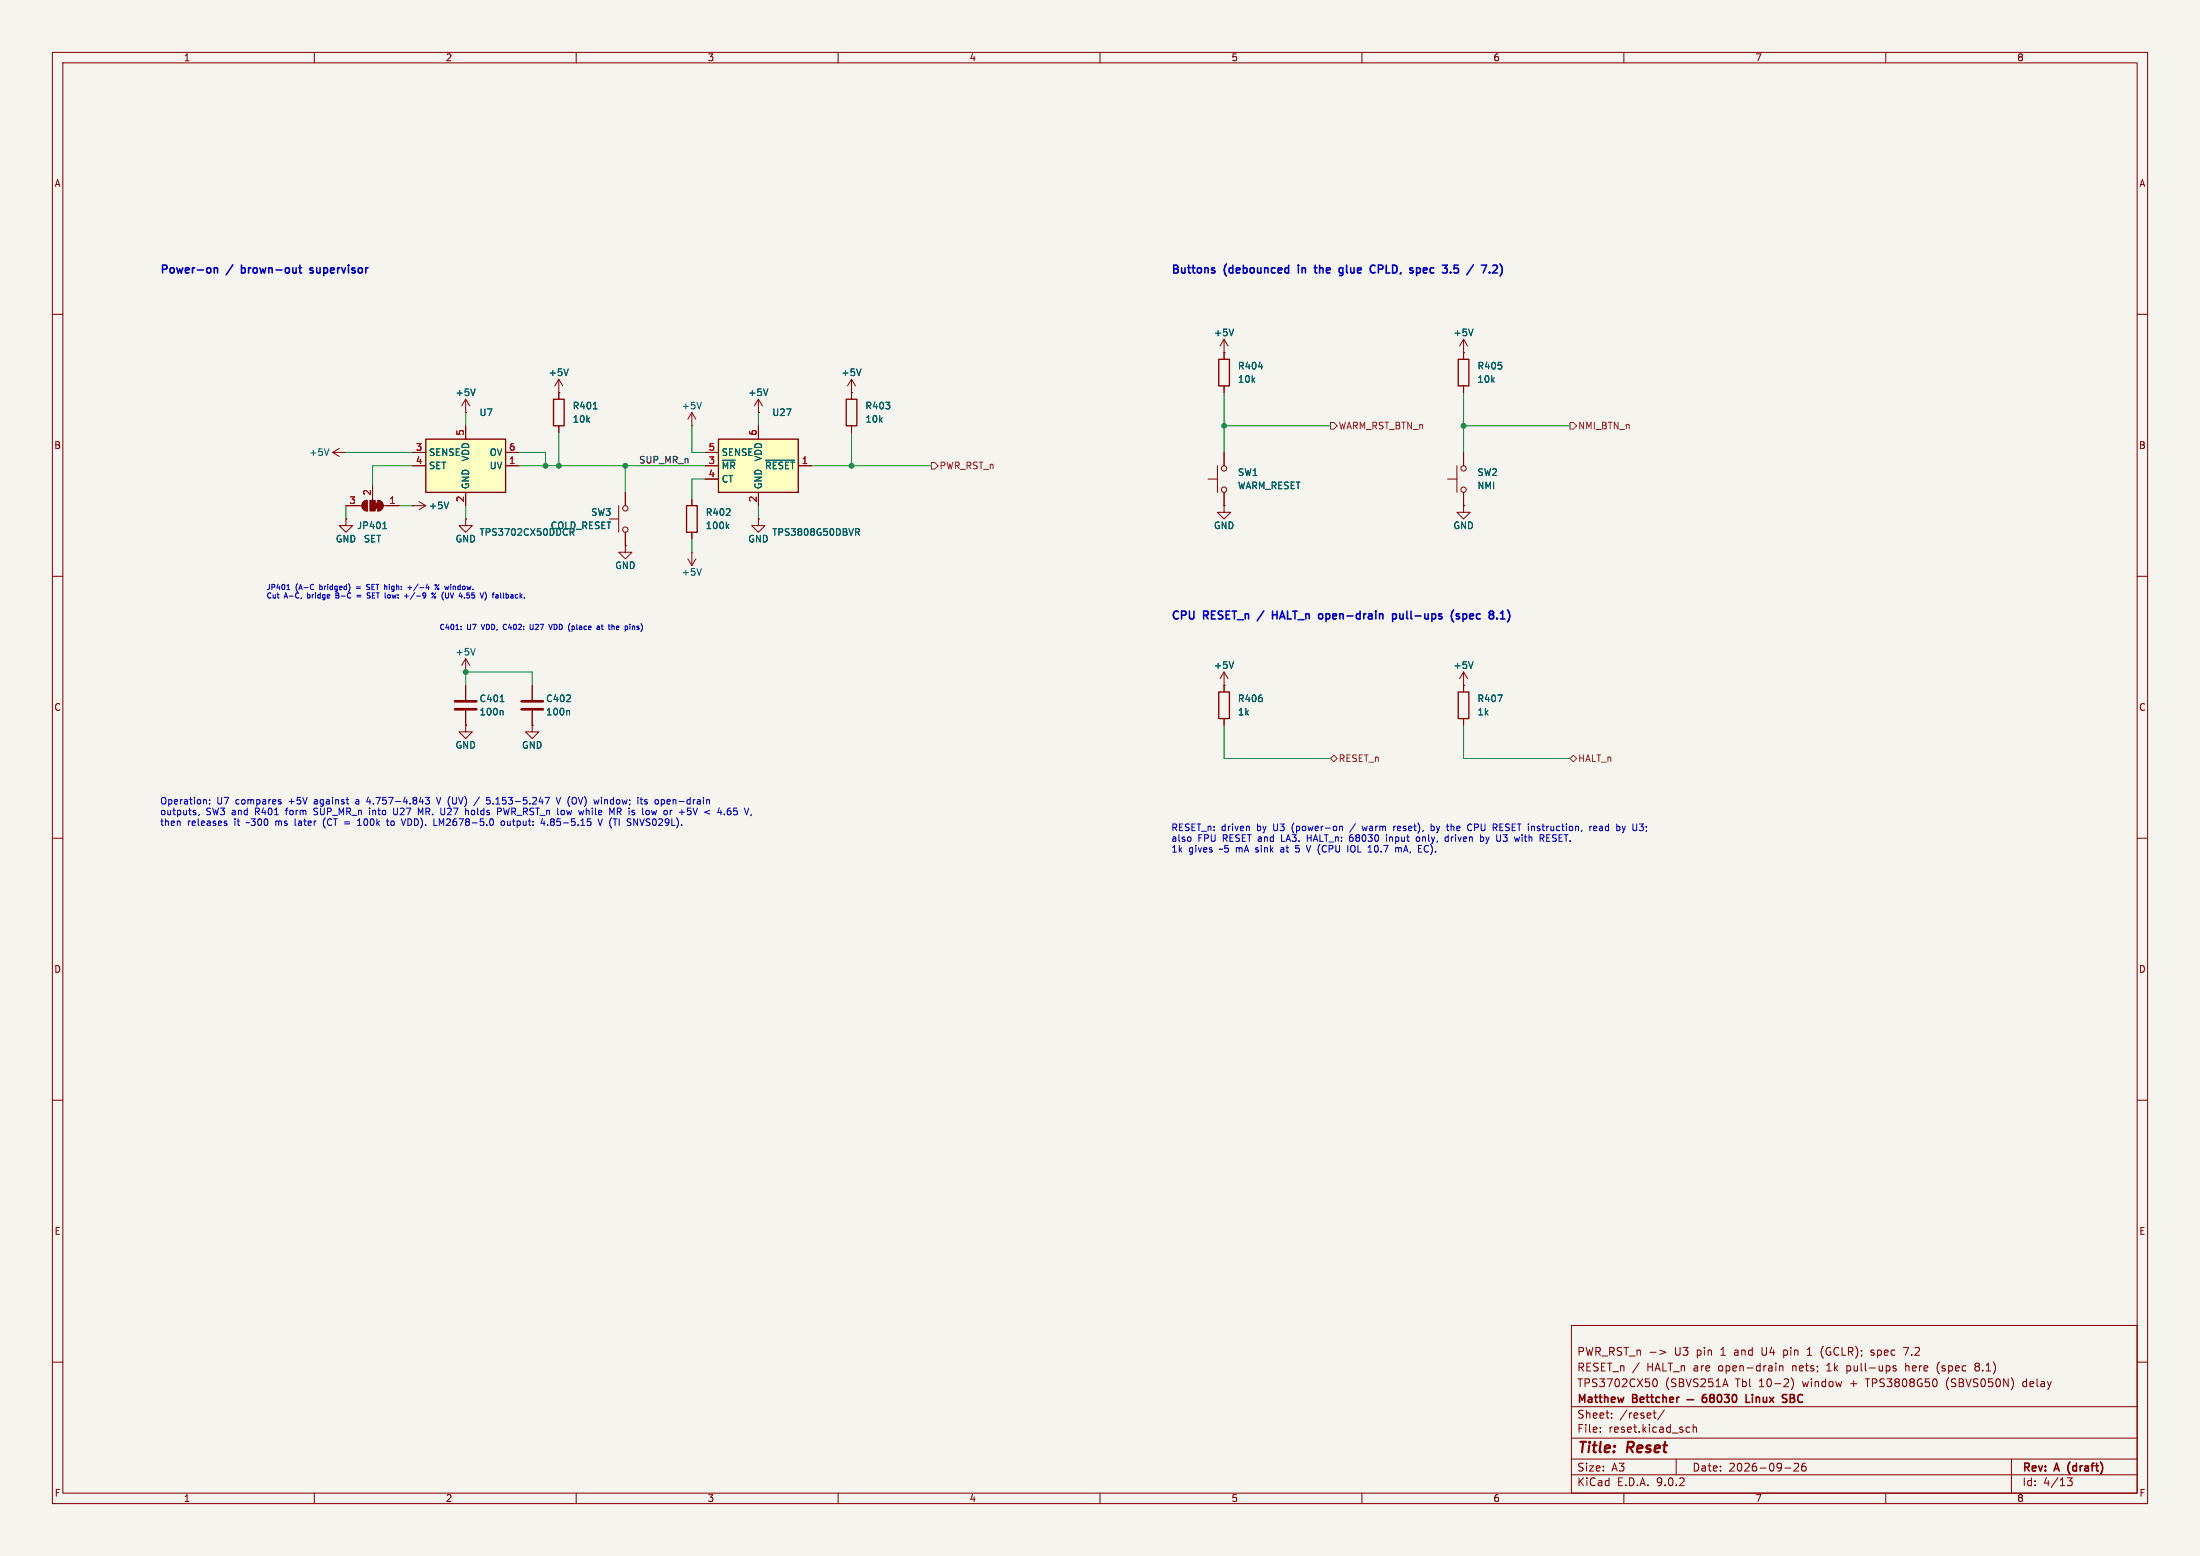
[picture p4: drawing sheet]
(kicad_sch
 (version 20250114)
 (generator "eeschema")
 (generator_version "9.0")
 (paper "A3")
 (title_block
  (title "Reset")
  (date "2026-09-26")
  (rev "A (draft)")
  (company "Matthew Bettcher — 68030 Linux SBC")
  (comment 1 "TPS3702CX50 (SBVS251A Tbl 10-2) window + TPS3808G50 (SBVS050N) delay")
  (comment 2 "RESET_n / HALT_n are open-drain nets; 1k pull-ups here (spec 8.1)")
  (comment 3 "PWR_RST_n -> U3 pin 1 and U4 pin 1 (GCLR); spec 7.2"))
 (lib_symbols
  (symbol "Device:C"
   (pin_numbers (hide yes))
   (pin_names
    (offset 0.254)) (exclude_from_sim no) (in_bom yes) (on_board yes)
   (property "Reference" "C" (at 0.635 2.54 0) (effects (font (size 1.27 1.27)) (justify left)))
   (property "Value" "C" (at 0.635 -2.54 0) (effects (font (size 1.27 1.27)) (justify left)))
   (property "Footprint" "" (at 0.9652 -3.81 0) (effects (font (size 1.27 1.27)) (hide yes)))
   (property "Datasheet" "~" (at 0 0 0) (effects (font (size 1.27 1.27)) (hide yes)))
   (property "Description" "Unpolarized capacitor" (at 0 0 0) (effects (font (size 1.27 1.27)) (hide yes)))
   (symbol "C_0_1"
    (polyline (pts (xy -2.032 0.762) (xy 2.032 0.762)) (stroke (width 0.508) (type default)) (fill (type none)))
    (polyline (pts (xy -2.032 -0.762) (xy 2.032 -0.762)) (stroke (width 0.508) (type default)) (fill (type none))))
   (symbol "C_1_1"
    (pin passive line (at 0 3.81 270) (length 2.794) (name "~" (effects (font (size 1.27 1.27)))) (number "1" (effects (font (size 1.27 1.27)))))
    (pin passive line (at 0 -3.81 90) (length 2.794) (name "~" (effects (font (size 1.27 1.27)))) (number "2" (effects (font (size 1.27 1.27))))))
   (embedded_fonts no))
  (symbol "Device:R"
   (pin_numbers (hide yes))
   (pin_names
    (offset 0)) (exclude_from_sim no) (in_bom yes) (on_board yes)
   (property "Reference" "R" (at 2.032 0 90) (effects (font (size 1.27 1.27))))
   (property "Value" "R" (at 0 0 90) (effects (font (size 1.27 1.27))))
   (property "Footprint" "" (at -1.778 0 90) (effects (font (size 1.27 1.27)) (hide yes)))
   (property "Datasheet" "~" (at 0 0 0) (effects (font (size 1.27 1.27)) (hide yes)))
   (property "Description" "Resistor" (at 0 0 0) (effects (font (size 1.27 1.27)) (hide yes)))
   (symbol "R_0_1"
    (rectangle (start -1.016 -2.54) (end 1.016 2.54) (stroke (width 0.254) (type default)) (fill (type none))))
   (symbol "R_1_1"
    (pin passive line (at 0 3.81 270) (length 1.27) (name "~" (effects (font (size 1.27 1.27)))) (number "1" (effects (font (size 1.27 1.27)))))
    (pin passive line (at 0 -3.81 90) (length 1.27) (name "~" (effects (font (size 1.27 1.27)))) (number "2" (effects (font (size 1.27 1.27))))))
   (embedded_fonts no))
  (symbol "Jumper:SolderJumper_3_Bridged12"
   (pin_names
    (offset 0) (hide yes)) (exclude_from_sim no) (in_bom no) (on_board yes)
   (property "Reference" "JP" (at -2.54 -2.54 0) (effects (font (size 1.27 1.27))))
   (property "Value" "SolderJumper_3_Bridged12" (at 0 2.794 0) (effects (font (size 1.27 1.27))))
   (property "Footprint" "" (at 0 0 0) (effects (font (size 1.27 1.27)) (hide yes)))
   (property "Datasheet" "~" (at 0 0 0) (effects (font (size 1.27 1.27)) (hide yes)))
   (property "Description" "3-pole Solder Jumper, pins 1+2 closed/bridged" (at 0 0 0) (effects (font (size 1.27 1.27)) (hide yes)))
   (symbol "SolderJumper_3_Bridged12_0_1"
    (polyline (pts (xy -2.54 0) (xy -2.032 0)) (stroke (width 0) (type default)) (fill (type none)))
    (polyline (pts (xy -1.016 1.016) (xy -1.016 -1.016)) (stroke (width 0) (type default)) (fill (type none)))
    (rectangle (start -1.016 0.508) (end -0.508 -0.508) (stroke (width 0) (type default)) (fill (type outline)))
    (arc (start -1.016 -1.016) (mid -2.0276 0) (end -1.016 1.016) (stroke (width 0) (type default)) (fill (type none)))
    (arc (start -1.016 -1.016) (mid -2.0276 0) (end -1.016 1.016) (stroke (width 0) (type default)) (fill (type outline)))
    (rectangle (start -0.508 1.016) (end 0.508 -1.016) (stroke (width 0) (type default)) (fill (type outline)))
    (polyline (pts (xy 0 -1.27) (xy 0 -1.016)) (stroke (width 0) (type default)) (fill (type none)))
    (arc (start 1.016 1.016) (mid 2.0276 0) (end 1.016 -1.016) (stroke (width 0) (type default)) (fill (type none)))
    (arc (start 1.016 1.016) (mid 2.0276 0) (end 1.016 -1.016) (stroke (width 0) (type default)) (fill (type outline)))
    (polyline (pts (xy 1.016 1.016) (xy 1.016 -1.016)) (stroke (width 0) (type default)) (fill (type none)))
    (polyline (pts (xy 2.54 0) (xy 2.032 0)) (stroke (width 0) (type default)) (fill (type none))))
   (symbol "SolderJumper_3_Bridged12_1_1"
    (pin passive line (at -5.08 0 0) (length 2.54) (name "A" (effects (font (size 1.27 1.27)))) (number "1" (effects (font (size 1.27 1.27)))))
    (pin passive line (at 0 -3.81 90) (length 2.54) (name "C" (effects (font (size 1.27 1.27)))) (number "2" (effects (font (size 1.27 1.27)))))
    (pin passive line (at 5.08 0 180) (length 2.54) (name "B" (effects (font (size 1.27 1.27)))) (number "3" (effects (font (size 1.27 1.27))))))
   (embedded_fonts no))
  (symbol "Power_Supervisor:TPS3808DBV" (exclude_from_sim no) (in_bom yes) (on_board yes)
   (property "Reference" "U" (at 0 8.89 0) (effects (font (size 1.27 1.27)) (justify left)))
   (property "Value" "TPS3808DBV" (at 0 6.35 0) (effects (font (size 1.27 1.27)) (justify left)))
   (property "Footprint" "Package_TO_SOT_SMD:SOT-23-6" (at -2.54 0 0) (effects (font (size 1.27 1.27)) (hide yes)))
   (property "Datasheet" "http://www.ti.com/lit/ds/symlink/tps3808.pdf" (at -2.54 0 0) (effects (font (size 1.27 1.27)) (hide yes)))
   (property "Description" "Low-Quiescent-Current, Programmable-Delay Supervisory Circuit, SOT-23-6" (at 0 0 0) (effects (font (size 1.27 1.27)) (hide yes)))
   (symbol "TPS3808DBV_0_1"
    (rectangle (start -7.62 5.08) (end 7.62 -5.08) (stroke (width 0.254) (type default)) (fill (type background))))
   (symbol "TPS3808DBV_1_1"
    (pin input line (at -10.16 2.54 0) (length 2.54) (name "SENSE" (effects (font (size 1.27 1.27)))) (number "5" (effects (font (size 1.27 1.27)))))
    (pin input line (at -10.16 0 0) (length 2.54) (name "~{MR}" (effects (font (size 1.27 1.27)))) (number "3" (effects (font (size 1.27 1.27)))))
    (pin input line (at -10.16 -2.54 0) (length 2.54) (name "CT" (effects (font (size 1.27 1.27)))) (number "4" (effects (font (size 1.27 1.27)))))
    (pin power_in line (at 0 7.62 270) (length 2.54) (name "VDD" (effects (font (size 1.27 1.27)))) (number "6" (effects (font (size 1.27 1.27)))))
    (pin power_in line (at 0 -7.62 90) (length 2.54) (name "GND" (effects (font (size 1.27 1.27)))) (number "2" (effects (font (size 1.27 1.27)))))
    (pin output line (at 10.16 0 180) (length 2.54) (name "~{RESET}" (effects (font (size 1.27 1.27)))) (number "1" (effects (font (size 1.27 1.27))))))
   (embedded_fonts no))
  (symbol "Switch:SW_Push"
   (pin_numbers (hide yes))
   (pin_names
    (offset 1.016) (hide yes)) (exclude_from_sim no) (in_bom yes) (on_board yes)
   (property "Reference" "SW" (at 1.27 2.54 0) (effects (font (size 1.27 1.27)) (justify left)))
   (property "Value" "SW_Push" (at 0 -1.524 0) (effects (font (size 1.27 1.27))))
   (property "Footprint" "" (at 0 5.08 0) (effects (font (size 1.27 1.27)) (hide yes)))
   (property "Datasheet" "~" (at 0 5.08 0) (effects (font (size 1.27 1.27)) (hide yes)))
   (property "Description" "Push button switch, generic, two pins" (at 0 0 0) (effects (font (size 1.27 1.27)) (hide yes)))
   (symbol "SW_Push_0_1"
    (circle (center -2.032 0) (radius 0.508) (stroke (width 0) (type default)) (fill (type none)))
    (polyline (pts (xy 0 1.27) (xy 0 3.048)) (stroke (width 0) (type default)) (fill (type none)))
    (circle (center 2.032 0) (radius 0.508) (stroke (width 0) (type default)) (fill (type none)))
    (polyline (pts (xy 2.54 1.27) (xy -2.54 1.27)) (stroke (width 0) (type default)) (fill (type none)))
    (pin passive line (at -5.08 0 0) (length 2.54) (name "1" (effects (font (size 1.27 1.27)))) (number "1" (effects (font (size 1.27 1.27)))))
    (pin passive line (at 5.08 0 180) (length 2.54) (name "2" (effects (font (size 1.27 1.27)))) (number "2" (effects (font (size 1.27 1.27))))))
   (embedded_fonts no))
  (symbol "m68030-sbc:TPS3702CX50" (exclude_from_sim no) (in_bom yes) (on_board yes)
   (property "Reference" "U" (at -6.35 6.35 0) (effects (font (size 1.27 1.27))))
   (property "Value" "TPS3702CX50" (at 6.35 6.35 0) (effects (font (size 1.27 1.27))))
   (property "Footprint" "Package_TO_SOT_SMD:SOT-23-6" (at 0 0 0) (effects (font (size 1.27 1.27)) (hide yes)))
   (property "Datasheet" "http://www.ti.com/lit/ds/symlink/tps3702.pdf" (at -10.16 10.16 0) (effects (font (size 1.27 1.27)) (hide yes)))
   (property "Description" "TPS3702 window supervisor, CX50 variant (UV 4.80 V / OV 5.20 V with SET high), open-drain UV/OV; derived from KiCad stock symbol" (at 0 0 0) (effects (font (size 1.27 1.27)) (hide yes)))
   (symbol "TPS3702CX50_0_1"
    (rectangle (start -7.62 5.08) (end 7.62 -5.08) (stroke (width 0.254) (type default)) (fill (type background))))
   (symbol "TPS3702CX50_1_1"
    (pin input line (at -10.16 2.54 0) (length 2.54) (name "SENSE" (effects (font (size 1.27 1.27)))) (number "3" (effects (font (size 1.27 1.27)))))
    (pin input line (at -10.16 0 0) (length 2.54) (name "SET" (effects (font (size 1.27 1.27)))) (number "4" (effects (font (size 1.27 1.27)))))
    (pin power_in line (at 0 7.62 270) (length 2.54) (name "VDD" (effects (font (size 1.27 1.27)))) (number "5" (effects (font (size 1.27 1.27)))))
    (pin power_in line (at 0 -7.62 90) (length 2.54) (name "GND" (effects (font (size 1.27 1.27)))) (number "2" (effects (font (size 1.27 1.27)))))
    (pin open_collector line (at 10.16 2.54 180) (length 2.54) (name "OV" (effects (font (size 1.27 1.27)))) (number "6" (effects (font (size 1.27 1.27)))))
    (pin open_collector line (at 10.16 0 180) (length 2.54) (name "UV" (effects (font (size 1.27 1.27)))) (number "1" (effects (font (size 1.27 1.27))))))
   (embedded_fonts no))
  (symbol "power:+5V"
   (power)
   (pin_numbers (hide yes))
   (pin_names
    (offset 0) (hide yes)) (exclude_from_sim no) (in_bom yes) (on_board yes)
   (property "Reference" "#PWR" (at 0 -3.81 0) (effects (font (size 1.27 1.27)) (hide yes)))
   (property "Value" "+5V" (at 0 3.556 0) (effects (font (size 1.27 1.27))))
   (property "Footprint" "" (at 0 0 0) (effects (font (size 1.27 1.27)) (hide yes)))
   (property "Datasheet" "" (at 0 0 0) (effects (font (size 1.27 1.27)) (hide yes)))
   (property "Description" "Power symbol creates a global label with name \"+5V\"" (at 0 0 0) (effects (font (size 1.27 1.27)) (hide yes)))
   (symbol "+5V_0_1"
    (polyline (pts (xy -0.762 1.27) (xy 0 2.54)) (stroke (width 0) (type default)) (fill (type none)))
    (polyline (pts (xy 0 2.54) (xy 0.762 1.27)) (stroke (width 0) (type default)) (fill (type none)))
    (polyline (pts (xy 0 0) (xy 0 2.54)) (stroke (width 0) (type default)) (fill (type none))))
   (symbol "+5V_1_1"
    (pin power_in line (at 0 0 90) (length 0) (name "~" (effects (font (size 1.27 1.27)))) (number "1" (effects (font (size 1.27 1.27))))))
   (embedded_fonts no))
  (symbol "power:GND"
   (power)
   (pin_numbers (hide yes))
   (pin_names
    (offset 0) (hide yes)) (exclude_from_sim no) (in_bom yes) (on_board yes)
   (property "Reference" "#PWR" (at 0 -6.35 0) (effects (font (size 1.27 1.27)) (hide yes)))
   (property "Value" "GND" (at 0 -3.81 0) (effects (font (size 1.27 1.27))))
   (property "Footprint" "" (at 0 0 0) (effects (font (size 1.27 1.27)) (hide yes)))
   (property "Datasheet" "" (at 0 0 0) (effects (font (size 1.27 1.27)) (hide yes)))
   (property "Description" "Power symbol creates a global label with name \"GND\" , ground" (at 0 0 0) (effects (font (size 1.27 1.27)) (hide yes)))
   (symbol "GND_0_1"
    (polyline (pts (xy 0 0) (xy 0 -1.27) (xy 1.27 -1.27) (xy 0 -2.54) (xy -1.27 -1.27) (xy 0 -1.27)) (stroke (width 0) (type default)) (fill (type none))))
   (symbol "GND_1_1"
    (pin power_in line (at 0 0 270) (length 0) (name "~" (effects (font (size 1.27 1.27)))) (number "1" (effects (font (size 1.27 1.27))))))
   (embedded_fonts no)))
 (junction
  (at 88.9 128.27)
  (diameter 0)
  (color 0 0 0 0))
 (junction
  (at 104.14 88.9)
  (diameter 0)
  (color 0 0 0 0))
 (junction
  (at 106.68 88.9)
  (diameter 0)
  (color 0 0 0 0))
 (junction
  (at 119.38 88.9)
  (diameter 0)
  (color 0 0 0 0))
 (junction
  (at 162.56 88.9)
  (diameter 0)
  (color 0 0 0 0))
 (junction
  (at 233.68 81.28)
  (diameter 0)
  (color 0 0 0 0))
 (junction
  (at 279.4 81.28)
  (diameter 0)
  (color 0 0 0 0))
 (wire
  (pts (xy 88.9 81.28) (xy 88.9 78.74))
  (stroke (width 0) (type default)))
 (wire
  (pts (xy 88.9 96.52) (xy 88.9 99.06))
  (stroke (width 0) (type default)))
 (wire
  (pts (xy 78.74 86.36) (xy 66.04 86.36))
  (stroke (width 0) (type default)))
 (wire
  (pts (xy 78.74 88.9) (xy 71.12 88.9))
  (stroke (width 0) (type default)))
 (wire
  (pts (xy 71.12 88.9) (xy 71.12 92.71))
  (stroke (width 0) (type default)))
 (wire
  (pts (xy 76.2 96.52) (xy 78.74 96.52))
  (stroke (width 0) (type default)))
 (wire
  (pts (xy 66.04 96.52) (xy 66.04 99.06))
  (stroke (width 0) (type default)))
 (wire
  (pts (xy 99.06 88.9) (xy 104.14 88.9))
  (stroke (width 0) (type default)))
 (wire
  (pts (xy 99.06 86.36) (xy 104.14 86.36))
  (stroke (width 0) (type default)))
 (wire
  (pts (xy 104.14 86.36) (xy 104.14 88.9))
  (stroke (width 0) (type default)))
 (wire
  (pts (xy 144.78 81.28) (xy 144.78 78.74))
  (stroke (width 0) (type default)))
 (wire
  (pts (xy 144.78 96.52) (xy 144.78 99.06))
  (stroke (width 0) (type default)))
 (wire
  (pts (xy 104.14 88.9) (xy 106.68 88.9))
  (stroke (width 0) (type default)))
 (wire
  (pts (xy 106.68 88.9) (xy 119.38 88.9))
  (stroke (width 0) (type default)))
 (wire
  (pts (xy 119.38 88.9) (xy 121.92 88.9))
  (stroke (width 0) (type default)))
 (wire
  (pts (xy 121.92 88.9) (xy 134.62 88.9))
  (stroke (width 0) (type default)))
 (wire
  (pts (xy 134.62 86.36) (xy 132.08 86.36))
  (stroke (width 0) (type default)))
 (wire
  (pts (xy 132.08 86.36) (xy 132.08 81.28))
  (stroke (width 0) (type default)))
 (wire
  (pts (xy 134.62 91.44) (xy 132.08 91.44))
  (stroke (width 0) (type default)))
 (wire
  (pts (xy 132.08 91.44) (xy 132.08 95.25))
  (stroke (width 0) (type default)))
 (wire
  (pts (xy 132.08 102.87) (xy 132.08 105.41))
  (stroke (width 0) (type default)))
 (wire
  (pts (xy 106.68 82.55) (xy 106.68 88.9))
  (stroke (width 0) (type default)))
 (wire
  (pts (xy 119.38 93.98) (xy 119.38 88.9))
  (stroke (width 0) (type default)))
 (wire
  (pts (xy 154.94 88.9) (xy 162.56 88.9))
  (stroke (width 0) (type default)))
 (wire
  (pts (xy 162.56 88.9) (xy 177.8 88.9))
  (stroke (width 0) (type default)))
 (wire
  (pts (xy 162.56 82.55) (xy 162.56 88.9))
  (stroke (width 0) (type default)))
 (wire
  (pts (xy 88.9 130.81) (xy 88.9 128.27))
  (stroke (width 0) (type default)))
 (wire
  (pts (xy 101.6 130.81) (xy 101.6 128.27))
  (stroke (width 0) (type default)))
 (wire
  (pts (xy 88.9 128.27) (xy 101.6 128.27))
  (stroke (width 0) (type default)))
 (wire
  (pts (xy 233.68 74.93) (xy 233.68 81.28))
  (stroke (width 0) (type default)))
 (wire
  (pts (xy 233.68 81.28) (xy 254 81.28))
  (stroke (width 0) (type default)))
 (wire
  (pts (xy 233.68 86.36) (xy 233.68 81.28))
  (stroke (width 0) (type default)))
 (wire
  (pts (xy 279.4 74.93) (xy 279.4 81.28))
  (stroke (width 0) (type default)))
 (wire
  (pts (xy 279.4 81.28) (xy 299.72 81.28))
  (stroke (width 0) (type default)))
 (wire
  (pts (xy 279.4 86.36) (xy 279.4 81.28))
  (stroke (width 0) (type default)))
 (wire
  (pts (xy 233.68 138.43) (xy 233.68 144.78))
  (stroke (width 0) (type default)))
 (wire
  (pts (xy 233.68 144.78) (xy 254 144.78))
  (stroke (width 0) (type default)))
 (wire
  (pts (xy 279.4 138.43) (xy 279.4 144.78))
  (stroke (width 0) (type default)))
 (wire
  (pts (xy 279.4 144.78) (xy 299.72 144.78))
  (stroke (width 0) (type default)))
 (text "Power-on / brown-out supervisor"
  (exclude_from_sim no)
  (at 30.48 50.8 0)
  (effects (font (size 1.5 1.5)
    (bold yes)) (justify left top)))
 (text "JP401 (A-C bridged) = SET high: +/-4 % window.\nCut A-C, bridge B-C = SET low: +/-9 % (UV 4.55 V) fallback."
  (exclude_from_sim no)
  (at 50.8 111.76 0)
  (effects (font (size 1 1)) (justify left top)))
 (label "SUP_MR_n"
  (at 121.92 88.9 0)
  (effects (font (size 1.27 1.27)) (justify left bottom)))
 (hierarchical_label "PWR_RST_n"
  (shape output)
  (at 177.8 88.9 0)
  (effects (font (size 1.27 1.27)) (justify left)))
 (text "C401: U7 VDD, C402: U27 VDD (place at the pins)"
  (exclude_from_sim no)
  (at 83.82 119.38 0)
  (effects (font (size 1 1)) (justify left top)))
 (text "Operation: U7 compares +5V against a 4.757-4.843 V (UV) / 5.153-5.247 V (OV) window; its open-drain\noutputs, SW3 and R401 form SUP_MR_n into U27 MR. U27 holds PWR_RST_n low while MR is low or +5V < 4.65 V,\nthen releases it ~300 ms later (CT = 100k to VDD). LM2678-5.0 output: 4.85-5.15 V (TI SNVS029L)."
  (exclude_from_sim no)
  (at 30.48 152.4 0)
  (effects (font (size 1.27 1.27)) (justify left top)))
 (text "Buttons (debounced in the glue CPLD, spec 3.5 / 7.2)"
  (exclude_from_sim no)
  (at 223.52 50.8 0)
  (effects (font (size 1.5 1.5)
    (bold yes)) (justify left top)))
 (hierarchical_label "WARM_RST_BTN_n"
  (shape output)
  (at 254 81.28 0)
  (effects (font (size 1.27 1.27)) (justify left)))
 (hierarchical_label "NMI_BTN_n"
  (shape output)
  (at 299.72 81.28 0)
  (effects (font (size 1.27 1.27)) (justify left)))
 (text "CPU RESET_n / HALT_n open-drain pull-ups (spec 8.1)"
  (exclude_from_sim no)
  (at 223.52 116.84 0)
  (effects (font (size 1.5 1.5)
    (bold yes)) (justify left top)))
 (hierarchical_label "RESET_n"
  (shape bidirectional)
  (at 254 144.78 0)
  (effects (font (size 1.27 1.27)) (justify left)))
 (hierarchical_label "HALT_n"
  (shape bidirectional)
  (at 299.72 144.78 0)
  (effects (font (size 1.27 1.27)) (justify left)))
 (text "RESET_n: driven by U3 (power-on / warm reset), by the CPU RESET instruction, read by U3;\nalso FPU RESET and LA3. HALT_n: 68030 input only, driven by U3 with RESET.\n1k gives ~5 mA sink at 5 V (CPU IOL 10.7 mA, EC)."
  (exclude_from_sim no)
  (at 223.52 157.48 0)
  (effects (font (size 1.27 1.27)) (justify left top)))
 (symbol
  (lib_id "m68030-sbc:TPS3702CX50")
  (at 88.9 88.9 0)
  (unit 1)
  (exclude_from_sim no)
  (in_bom yes)
  (on_board yes)
  (dnp no)
  (property "Reference" "U7" (at 91.44 78.74 0) (effects (font (size 1.27 1.27)) (justify left)))
  (property "Value" "TPS3702CX50DDCR" (at 91.44 101.6 0) (effects (font (size 1.27 1.27)) (justify left)))
  (property "Footprint" "Package_TO_SOT_SMD:SOT-23-6" (at 88.9 88.9 0) (effects (font (size 1.27 1.27)) (hide yes)))
  (property "Datasheet" "https://www.ti.com/lit/ds/symlink/tps3702.pdf" (at 88.9 88.9 0) (effects (font (size 1.27 1.27)) (hide yes)))
  (property "Description" "" (at 88.9 88.9 0) (effects (font (size 1.27 1.27)) (hide yes)))
  (property "MPN" "TPS3702CX50DDCR" (at 88.9 88.9 0) (effects (font (size 1.27 1.27)) (hide yes)))
  (pin "1")
  (pin "2")
  (pin "3")
  (pin "4")
  (pin "5")
  (pin "6"))
 (symbol
  (lib_id "power:+5V")
  (at 88.9 78.74 0)
  (unit 1)
  (exclude_from_sim no)
  (in_bom no)
  (on_board yes)
  (dnp no)
  (property "Reference" "#PWR048" (at 88.9 81.28 0) (effects (font (size 1.27 1.27)) (hide yes)))
  (property "Value" "+5V" (at 88.9 74.93 0) (effects (font (size 1.27 1.27))))
  (property "Footprint" "" (at 88.9 78.74 0) (effects (font (size 1.27 1.27)) (hide yes)))
  (property "Datasheet" "" (at 88.9 78.74 0) (effects (font (size 1.27 1.27)) (hide yes)))
  (property "Description" "" (at 88.9 78.74 0) (effects (font (size 1.27 1.27)) (hide yes)))
  (pin "1"))
 (symbol
  (lib_id "power:GND")
  (at 88.9 99.06 0)
  (unit 1)
  (exclude_from_sim no)
  (in_bom no)
  (on_board yes)
  (dnp no)
  (property "Reference" "#PWR049" (at 88.9 101.6 0) (effects (font (size 1.27 1.27)) (hide yes)))
  (property "Value" "GND" (at 88.9 102.87 0) (effects (font (size 1.27 1.27))))
  (property "Footprint" "" (at 88.9 99.06 0) (effects (font (size 1.27 1.27)) (hide yes)))
  (property "Datasheet" "" (at 88.9 99.06 0) (effects (font (size 1.27 1.27)) (hide yes)))
  (property "Description" "" (at 88.9 99.06 0) (effects (font (size 1.27 1.27)) (hide yes)))
  (pin "1"))
 (symbol
  (lib_id "power:+5V")
  (at 66.04 86.36 90)
  (unit 1)
  (exclude_from_sim no)
  (in_bom no)
  (on_board yes)
  (dnp no)
  (property "Reference" "#PWR050" (at 66.04 88.9 90) (effects (font (size 1.27 1.27)) (hide yes)))
  (property "Value" "+5V" (at 60.96 86.36 90) (effects (font (size 1.27 1.27))))
  (property "Footprint" "" (at 66.04 86.36 0) (effects (font (size 1.27 1.27)) (hide yes)))
  (property "Datasheet" "" (at 66.04 86.36 0) (effects (font (size 1.27 1.27)) (hide yes)))
  (property "Description" "" (at 66.04 86.36 0) (effects (font (size 1.27 1.27)) (hide yes)))
  (pin "1"))
 (symbol
  (lib_id "Jumper:SolderJumper_3_Bridged12")
  (at 71.12 96.52 180)
  (unit 1)
  (exclude_from_sim no)
  (in_bom yes)
  (on_board yes)
  (dnp no)
  (property "Reference" "JP401" (at 71.12 100.33 0) (effects (font (size 1.27 1.27))))
  (property "Value" "SET" (at 71.12 102.87 0) (effects (font (size 1.27 1.27))))
  (property "Footprint" "Jumper:SolderJumper-3_P1.3mm_Bridged12_RoundedPad1.0x1.5mm" (at 71.12 96.52 0) (effects (font (size 1.27 1.27)) (hide yes)))
  (property "Datasheet" "" (at 71.12 96.52 0) (effects (font (size 1.27 1.27)) (hide yes)))
  (property "Description" "" (at 71.12 96.52 0) (effects (font (size 1.27 1.27)) (hide yes)))
  (pin "1")
  (pin "2")
  (pin "3"))
 (symbol
  (lib_id "power:+5V")
  (at 78.74 96.52 270)
  (unit 1)
  (exclude_from_sim no)
  (in_bom no)
  (on_board yes)
  (dnp no)
  (property "Reference" "#PWR051" (at 78.74 99.06 90) (effects (font (size 1.27 1.27)) (hide yes)))
  (property "Value" "+5V" (at 83.82 96.52 90) (effects (font (size 1.27 1.27))))
  (property "Footprint" "" (at 78.74 96.52 0) (effects (font (size 1.27 1.27)) (hide yes)))
  (property "Datasheet" "" (at 78.74 96.52 0) (effects (font (size 1.27 1.27)) (hide yes)))
  (property "Description" "" (at 78.74 96.52 0) (effects (font (size 1.27 1.27)) (hide yes)))
  (pin "1"))
 (symbol
  (lib_id "power:GND")
  (at 66.04 99.06 0)
  (unit 1)
  (exclude_from_sim no)
  (in_bom no)
  (on_board yes)
  (dnp no)
  (property "Reference" "#PWR052" (at 66.04 101.6 0) (effects (font (size 1.27 1.27)) (hide yes)))
  (property "Value" "GND" (at 66.04 102.87 0) (effects (font (size 1.27 1.27))))
  (property "Footprint" "" (at 66.04 99.06 0) (effects (font (size 1.27 1.27)) (hide yes)))
  (property "Datasheet" "" (at 66.04 99.06 0) (effects (font (size 1.27 1.27)) (hide yes)))
  (property "Description" "" (at 66.04 99.06 0) (effects (font (size 1.27 1.27)) (hide yes)))
  (pin "1"))
 (symbol
  (lib_id "Power_Supervisor:TPS3808DBV")
  (at 144.78 88.9 0)
  (unit 1)
  (exclude_from_sim no)
  (in_bom yes)
  (on_board yes)
  (dnp no)
  (property "Reference" "U27" (at 147.32 78.74 0) (effects (font (size 1.27 1.27)) (justify left)))
  (property "Value" "TPS3808G50DBVR" (at 147.32 101.6 0) (effects (font (size 1.27 1.27)) (justify left)))
  (property "Footprint" "Package_TO_SOT_SMD:SOT-23-6" (at 144.78 88.9 0) (effects (font (size 1.27 1.27)) (hide yes)))
  (property "Datasheet" "https://www.ti.com/lit/ds/symlink/tps3808.pdf" (at 144.78 88.9 0) (effects (font (size 1.27 1.27)) (hide yes)))
  (property "Description" "" (at 144.78 88.9 0) (effects (font (size 1.27 1.27)) (hide yes)))
  (property "MPN" "TPS3808G50DBVR" (at 144.78 88.9 0) (effects (font (size 1.27 1.27)) (hide yes)))
  (pin "1")
  (pin "2")
  (pin "3")
  (pin "4")
  (pin "5")
  (pin "6"))
 (symbol
  (lib_id "power:+5V")
  (at 144.78 78.74 0)
  (unit 1)
  (exclude_from_sim no)
  (in_bom no)
  (on_board yes)
  (dnp no)
  (property "Reference" "#PWR053" (at 144.78 81.28 0) (effects (font (size 1.27 1.27)) (hide yes)))
  (property "Value" "+5V" (at 144.78 74.93 0) (effects (font (size 1.27 1.27))))
  (property "Footprint" "" (at 144.78 78.74 0) (effects (font (size 1.27 1.27)) (hide yes)))
  (property "Datasheet" "" (at 144.78 78.74 0) (effects (font (size 1.27 1.27)) (hide yes)))
  (property "Description" "" (at 144.78 78.74 0) (effects (font (size 1.27 1.27)) (hide yes)))
  (pin "1"))
 (symbol
  (lib_id "power:GND")
  (at 144.78 99.06 0)
  (unit 1)
  (exclude_from_sim no)
  (in_bom no)
  (on_board yes)
  (dnp no)
  (property "Reference" "#PWR054" (at 144.78 101.6 0) (effects (font (size 1.27 1.27)) (hide yes)))
  (property "Value" "GND" (at 144.78 102.87 0) (effects (font (size 1.27 1.27))))
  (property "Footprint" "" (at 144.78 99.06 0) (effects (font (size 1.27 1.27)) (hide yes)))
  (property "Datasheet" "" (at 144.78 99.06 0) (effects (font (size 1.27 1.27)) (hide yes)))
  (property "Description" "" (at 144.78 99.06 0) (effects (font (size 1.27 1.27)) (hide yes)))
  (pin "1"))
 (symbol
  (lib_id "power:+5V")
  (at 132.08 81.28 0)
  (unit 1)
  (exclude_from_sim no)
  (in_bom no)
  (on_board yes)
  (dnp no)
  (property "Reference" "#PWR055" (at 132.08 83.82 0) (effects (font (size 1.27 1.27)) (hide yes)))
  (property "Value" "+5V" (at 132.08 77.47 0) (effects (font (size 1.27 1.27))))
  (property "Footprint" "" (at 132.08 81.28 0) (effects (font (size 1.27 1.27)) (hide yes)))
  (property "Datasheet" "" (at 132.08 81.28 0) (effects (font (size 1.27 1.27)) (hide yes)))
  (property "Description" "" (at 132.08 81.28 0) (effects (font (size 1.27 1.27)) (hide yes)))
  (pin "1"))
 (symbol
  (lib_id "Device:R")
  (at 132.08 99.06 0)
  (unit 1)
  (exclude_from_sim no)
  (in_bom yes)
  (on_board yes)
  (dnp no)
  (property "Reference" "R402" (at 134.62 97.79 0) (effects (font (size 1.27 1.27)) (justify left)))
  (property "Value" "100k" (at 134.62 100.33 0) (effects (font (size 1.27 1.27)) (justify left)))
  (property "Footprint" "Resistor_SMD:R_0603_1608Metric" (at 132.08 99.06 0) (effects (font (size 1.27 1.27)) (hide yes)))
  (property "Datasheet" "" (at 132.08 99.06 0) (effects (font (size 1.27 1.27)) (hide yes)))
  (property "Description" "" (at 132.08 99.06 0) (effects (font (size 1.27 1.27)) (hide yes)))
  (pin "1")
  (pin "2"))
 (symbol
  (lib_id "power:+5V")
  (at 132.08 105.41 180)
  (unit 1)
  (exclude_from_sim no)
  (in_bom no)
  (on_board yes)
  (dnp no)
  (property "Reference" "#PWR056" (at 132.08 107.95 0) (effects (font (size 1.27 1.27)) (hide yes)))
  (property "Value" "+5V" (at 132.08 109.22 0) (effects (font (size 1.27 1.27))))
  (property "Footprint" "" (at 132.08 105.41 0) (effects (font (size 1.27 1.27)) (hide yes)))
  (property "Datasheet" "" (at 132.08 105.41 0) (effects (font (size 1.27 1.27)) (hide yes)))
  (property "Description" "" (at 132.08 105.41 0) (effects (font (size 1.27 1.27)) (hide yes)))
  (pin "1"))
 (symbol
  (lib_id "Device:R")
  (at 106.68 78.74 0)
  (unit 1)
  (exclude_from_sim no)
  (in_bom yes)
  (on_board yes)
  (dnp no)
  (property "Reference" "R401" (at 109.22 77.47 0) (effects (font (size 1.27 1.27)) (justify left)))
  (property "Value" "10k" (at 109.22 80.01 0) (effects (font (size 1.27 1.27)) (justify left)))
  (property "Footprint" "Resistor_SMD:R_0603_1608Metric" (at 106.68 78.74 0) (effects (font (size 1.27 1.27)) (hide yes)))
  (property "Datasheet" "" (at 106.68 78.74 0) (effects (font (size 1.27 1.27)) (hide yes)))
  (property "Description" "" (at 106.68 78.74 0) (effects (font (size 1.27 1.27)) (hide yes)))
  (pin "1")
  (pin "2"))
 (symbol
  (lib_id "power:+5V")
  (at 106.68 74.93 0)
  (unit 1)
  (exclude_from_sim no)
  (in_bom no)
  (on_board yes)
  (dnp no)
  (property "Reference" "#PWR057" (at 106.68 77.47 0) (effects (font (size 1.27 1.27)) (hide yes)))
  (property "Value" "+5V" (at 106.68 71.12 0) (effects (font (size 1.27 1.27))))
  (property "Footprint" "" (at 106.68 74.93 0) (effects (font (size 1.27 1.27)) (hide yes)))
  (property "Datasheet" "" (at 106.68 74.93 0) (effects (font (size 1.27 1.27)) (hide yes)))
  (property "Description" "" (at 106.68 74.93 0) (effects (font (size 1.27 1.27)) (hide yes)))
  (pin "1"))
 (symbol
  (lib_id "Switch:SW_Push")
  (at 119.38 99.06 90)
  (unit 1)
  (exclude_from_sim no)
  (in_bom yes)
  (on_board yes)
  (dnp no)
  (property "Reference" "SW3" (at 116.84 97.79 90) (effects (font (size 1.27 1.27)) (justify left)))
  (property "Value" "COLD_RESET" (at 116.84 100.33 90) (effects (font (size 1.27 1.27)) (justify left)))
  (property "Footprint" "Button_Switch_THT:SW_PUSH_6mm_H5mm" (at 119.38 99.06 0) (effects (font (size 1.27 1.27)) (hide yes)))
  (property "Datasheet" "" (at 119.38 99.06 0) (effects (font (size 1.27 1.27)) (hide yes)))
  (property "Description" "" (at 119.38 99.06 0) (effects (font (size 1.27 1.27)) (hide yes)))
  (pin "1")
  (pin "2"))
 (symbol
  (lib_id "power:GND")
  (at 119.38 104.14 0)
  (unit 1)
  (exclude_from_sim no)
  (in_bom no)
  (on_board yes)
  (dnp no)
  (property "Reference" "#PWR058" (at 119.38 106.68 0) (effects (font (size 1.27 1.27)) (hide yes)))
  (property "Value" "GND" (at 119.38 107.95 0) (effects (font (size 1.27 1.27))))
  (property "Footprint" "" (at 119.38 104.14 0) (effects (font (size 1.27 1.27)) (hide yes)))
  (property "Datasheet" "" (at 119.38 104.14 0) (effects (font (size 1.27 1.27)) (hide yes)))
  (property "Description" "" (at 119.38 104.14 0) (effects (font (size 1.27 1.27)) (hide yes)))
  (pin "1"))
 (symbol
  (lib_id "Device:R")
  (at 162.56 78.74 0)
  (unit 1)
  (exclude_from_sim no)
  (in_bom yes)
  (on_board yes)
  (dnp no)
  (property "Reference" "R403" (at 165.1 77.47 0) (effects (font (size 1.27 1.27)) (justify left)))
  (property "Value" "10k" (at 165.1 80.01 0) (effects (font (size 1.27 1.27)) (justify left)))
  (property "Footprint" "Resistor_SMD:R_0603_1608Metric" (at 162.56 78.74 0) (effects (font (size 1.27 1.27)) (hide yes)))
  (property "Datasheet" "" (at 162.56 78.74 0) (effects (font (size 1.27 1.27)) (hide yes)))
  (property "Description" "" (at 162.56 78.74 0) (effects (font (size 1.27 1.27)) (hide yes)))
  (pin "1")
  (pin "2"))
 (symbol
  (lib_id "power:+5V")
  (at 162.56 74.93 0)
  (unit 1)
  (exclude_from_sim no)
  (in_bom no)
  (on_board yes)
  (dnp no)
  (property "Reference" "#PWR059" (at 162.56 77.47 0) (effects (font (size 1.27 1.27)) (hide yes)))
  (property "Value" "+5V" (at 162.56 71.12 0) (effects (font (size 1.27 1.27))))
  (property "Footprint" "" (at 162.56 74.93 0) (effects (font (size 1.27 1.27)) (hide yes)))
  (property "Datasheet" "" (at 162.56 74.93 0) (effects (font (size 1.27 1.27)) (hide yes)))
  (property "Description" "" (at 162.56 74.93 0) (effects (font (size 1.27 1.27)) (hide yes)))
  (pin "1"))
 (symbol
  (lib_id "Device:C")
  (at 88.9 134.62 0)
  (unit 1)
  (exclude_from_sim no)
  (in_bom yes)
  (on_board yes)
  (dnp no)
  (property "Reference" "C401" (at 91.44 133.35 0) (effects (font (size 1.27 1.27)) (justify left)))
  (property "Value" "100n" (at 91.44 135.89 0) (effects (font (size 1.27 1.27)) (justify left)))
  (property "Footprint" "Capacitor_SMD:C_0603_1608Metric" (at 88.9 134.62 0) (effects (font (size 1.27 1.27)) (hide yes)))
  (property "Datasheet" "" (at 88.9 134.62 0) (effects (font (size 1.27 1.27)) (hide yes)))
  (property "Description" "" (at 88.9 134.62 0) (effects (font (size 1.27 1.27)) (hide yes)))
  (pin "1")
  (pin "2"))
 (symbol
  (lib_id "Device:C")
  (at 101.6 134.62 0)
  (unit 1)
  (exclude_from_sim no)
  (in_bom yes)
  (on_board yes)
  (dnp no)
  (property "Reference" "C402" (at 104.14 133.35 0) (effects (font (size 1.27 1.27)) (justify left)))
  (property "Value" "100n" (at 104.14 135.89 0) (effects (font (size 1.27 1.27)) (justify left)))
  (property "Footprint" "Capacitor_SMD:C_0603_1608Metric" (at 101.6 134.62 0) (effects (font (size 1.27 1.27)) (hide yes)))
  (property "Datasheet" "" (at 101.6 134.62 0) (effects (font (size 1.27 1.27)) (hide yes)))
  (property "Description" "" (at 101.6 134.62 0) (effects (font (size 1.27 1.27)) (hide yes)))
  (pin "1")
  (pin "2"))
 (symbol
  (lib_id "power:+5V")
  (at 88.9 128.27 0)
  (unit 1)
  (exclude_from_sim no)
  (in_bom no)
  (on_board yes)
  (dnp no)
  (property "Reference" "#PWR060" (at 88.9 130.81 0) (effects (font (size 1.27 1.27)) (hide yes)))
  (property "Value" "+5V" (at 88.9 124.46 0) (effects (font (size 1.27 1.27))))
  (property "Footprint" "" (at 88.9 128.27 0) (effects (font (size 1.27 1.27)) (hide yes)))
  (property "Datasheet" "" (at 88.9 128.27 0) (effects (font (size 1.27 1.27)) (hide yes)))
  (property "Description" "" (at 88.9 128.27 0) (effects (font (size 1.27 1.27)) (hide yes)))
  (pin "1"))
 (symbol
  (lib_id "power:GND")
  (at 88.9 138.43 0)
  (unit 1)
  (exclude_from_sim no)
  (in_bom no)
  (on_board yes)
  (dnp no)
  (property "Reference" "#PWR061" (at 88.9 140.97 0) (effects (font (size 1.27 1.27)) (hide yes)))
  (property "Value" "GND" (at 88.9 142.24 0) (effects (font (size 1.27 1.27))))
  (property "Footprint" "" (at 88.9 138.43 0) (effects (font (size 1.27 1.27)) (hide yes)))
  (property "Datasheet" "" (at 88.9 138.43 0) (effects (font (size 1.27 1.27)) (hide yes)))
  (property "Description" "" (at 88.9 138.43 0) (effects (font (size 1.27 1.27)) (hide yes)))
  (pin "1"))
 (symbol
  (lib_id "power:GND")
  (at 101.6 138.43 0)
  (unit 1)
  (exclude_from_sim no)
  (in_bom no)
  (on_board yes)
  (dnp no)
  (property "Reference" "#PWR062" (at 101.6 140.97 0) (effects (font (size 1.27 1.27)) (hide yes)))
  (property "Value" "GND" (at 101.6 142.24 0) (effects (font (size 1.27 1.27))))
  (property "Footprint" "" (at 101.6 138.43 0) (effects (font (size 1.27 1.27)) (hide yes)))
  (property "Datasheet" "" (at 101.6 138.43 0) (effects (font (size 1.27 1.27)) (hide yes)))
  (property "Description" "" (at 101.6 138.43 0) (effects (font (size 1.27 1.27)) (hide yes)))
  (pin "1"))
 (symbol
  (lib_id "Device:R")
  (at 233.68 71.12 0)
  (unit 1)
  (exclude_from_sim no)
  (in_bom yes)
  (on_board yes)
  (dnp no)
  (property "Reference" "R404" (at 236.22 69.85 0) (effects (font (size 1.27 1.27)) (justify left)))
  (property "Value" "10k" (at 236.22 72.39 0) (effects (font (size 1.27 1.27)) (justify left)))
  (property "Footprint" "Resistor_SMD:R_0603_1608Metric" (at 233.68 71.12 0) (effects (font (size 1.27 1.27)) (hide yes)))
  (property "Datasheet" "" (at 233.68 71.12 0) (effects (font (size 1.27 1.27)) (hide yes)))
  (property "Description" "" (at 233.68 71.12 0) (effects (font (size 1.27 1.27)) (hide yes)))
  (pin "1")
  (pin "2"))
 (symbol
  (lib_id "power:+5V")
  (at 233.68 67.31 0)
  (unit 1)
  (exclude_from_sim no)
  (in_bom no)
  (on_board yes)
  (dnp no)
  (property "Reference" "#PWR063" (at 233.68 69.85 0) (effects (font (size 1.27 1.27)) (hide yes)))
  (property "Value" "+5V" (at 233.68 63.5 0) (effects (font (size 1.27 1.27))))
  (property "Footprint" "" (at 233.68 67.31 0) (effects (font (size 1.27 1.27)) (hide yes)))
  (property "Datasheet" "" (at 233.68 67.31 0) (effects (font (size 1.27 1.27)) (hide yes)))
  (property "Description" "" (at 233.68 67.31 0) (effects (font (size 1.27 1.27)) (hide yes)))
  (pin "1"))
 (symbol
  (lib_id "Switch:SW_Push")
  (at 233.68 91.44 90)
  (unit 1)
  (exclude_from_sim no)
  (in_bom yes)
  (on_board yes)
  (dnp no)
  (property "Reference" "SW1" (at 236.22 90.17 90) (effects (font (size 1.27 1.27)) (justify right)))
  (property "Value" "WARM_RESET" (at 236.22 92.71 90) (effects (font (size 1.27 1.27)) (justify right)))
  (property "Footprint" "Button_Switch_THT:SW_PUSH_6mm_H5mm" (at 233.68 91.44 0) (effects (font (size 1.27 1.27)) (hide yes)))
  (property "Datasheet" "" (at 233.68 91.44 0) (effects (font (size 1.27 1.27)) (hide yes)))
  (property "Description" "" (at 233.68 91.44 0) (effects (font (size 1.27 1.27)) (hide yes)))
  (pin "1")
  (pin "2"))
 (symbol
  (lib_id "power:GND")
  (at 233.68 96.52 0)
  (unit 1)
  (exclude_from_sim no)
  (in_bom no)
  (on_board yes)
  (dnp no)
  (property "Reference" "#PWR064" (at 233.68 99.06 0) (effects (font (size 1.27 1.27)) (hide yes)))
  (property "Value" "GND" (at 233.68 100.33 0) (effects (font (size 1.27 1.27))))
  (property "Footprint" "" (at 233.68 96.52 0) (effects (font (size 1.27 1.27)) (hide yes)))
  (property "Datasheet" "" (at 233.68 96.52 0) (effects (font (size 1.27 1.27)) (hide yes)))
  (property "Description" "" (at 233.68 96.52 0) (effects (font (size 1.27 1.27)) (hide yes)))
  (pin "1"))
 (symbol
  (lib_id "Device:R")
  (at 279.4 71.12 0)
  (unit 1)
  (exclude_from_sim no)
  (in_bom yes)
  (on_board yes)
  (dnp no)
  (property "Reference" "R405" (at 281.94 69.85 0) (effects (font (size 1.27 1.27)) (justify left)))
  (property "Value" "10k" (at 281.94 72.39 0) (effects (font (size 1.27 1.27)) (justify left)))
  (property "Footprint" "Resistor_SMD:R_0603_1608Metric" (at 279.4 71.12 0) (effects (font (size 1.27 1.27)) (hide yes)))
  (property "Datasheet" "" (at 279.4 71.12 0) (effects (font (size 1.27 1.27)) (hide yes)))
  (property "Description" "" (at 279.4 71.12 0) (effects (font (size 1.27 1.27)) (hide yes)))
  (pin "1")
  (pin "2"))
 (symbol
  (lib_id "power:+5V")
  (at 279.4 67.31 0)
  (unit 1)
  (exclude_from_sim no)
  (in_bom no)
  (on_board yes)
  (dnp no)
  (property "Reference" "#PWR065" (at 279.4 69.85 0) (effects (font (size 1.27 1.27)) (hide yes)))
  (property "Value" "+5V" (at 279.4 63.5 0) (effects (font (size 1.27 1.27))))
  (property "Footprint" "" (at 279.4 67.31 0) (effects (font (size 1.27 1.27)) (hide yes)))
  (property "Datasheet" "" (at 279.4 67.31 0) (effects (font (size 1.27 1.27)) (hide yes)))
  (property "Description" "" (at 279.4 67.31 0) (effects (font (size 1.27 1.27)) (hide yes)))
  (pin "1"))
 (symbol
  (lib_id "Switch:SW_Push")
  (at 279.4 91.44 90)
  (unit 1)
  (exclude_from_sim no)
  (in_bom yes)
  (on_board yes)
  (dnp no)
  (property "Reference" "SW2" (at 281.94 90.17 90) (effects (font (size 1.27 1.27)) (justify right)))
  (property "Value" "NMI" (at 281.94 92.71 90) (effects (font (size 1.27 1.27)) (justify right)))
  (property "Footprint" "Button_Switch_THT:SW_PUSH_6mm_H5mm" (at 279.4 91.44 0) (effects (font (size 1.27 1.27)) (hide yes)))
  (property "Datasheet" "" (at 279.4 91.44 0) (effects (font (size 1.27 1.27)) (hide yes)))
  (property "Description" "" (at 279.4 91.44 0) (effects (font (size 1.27 1.27)) (hide yes)))
  (pin "1")
  (pin "2"))
 (symbol
  (lib_id "power:GND")
  (at 279.4 96.52 0)
  (unit 1)
  (exclude_from_sim no)
  (in_bom no)
  (on_board yes)
  (dnp no)
  (property "Reference" "#PWR066" (at 279.4 99.06 0) (effects (font (size 1.27 1.27)) (hide yes)))
  (property "Value" "GND" (at 279.4 100.33 0) (effects (font (size 1.27 1.27))))
  (property "Footprint" "" (at 279.4 96.52 0) (effects (font (size 1.27 1.27)) (hide yes)))
  (property "Datasheet" "" (at 279.4 96.52 0) (effects (font (size 1.27 1.27)) (hide yes)))
  (property "Description" "" (at 279.4 96.52 0) (effects (font (size 1.27 1.27)) (hide yes)))
  (pin "1"))
 (symbol
  (lib_id "Device:R")
  (at 233.68 134.62 0)
  (unit 1)
  (exclude_from_sim no)
  (in_bom yes)
  (on_board yes)
  (dnp no)
  (property "Reference" "R406" (at 236.22 133.35 0) (effects (font (size 1.27 1.27)) (justify left)))
  (property "Value" "1k" (at 236.22 135.89 0) (effects (font (size 1.27 1.27)) (justify left)))
  (property "Footprint" "Resistor_SMD:R_0603_1608Metric" (at 233.68 134.62 0) (effects (font (size 1.27 1.27)) (hide yes)))
  (property "Datasheet" "" (at 233.68 134.62 0) (effects (font (size 1.27 1.27)) (hide yes)))
  (property "Description" "" (at 233.68 134.62 0) (effects (font (size 1.27 1.27)) (hide yes)))
  (pin "1")
  (pin "2"))
 (symbol
  (lib_id "power:+5V")
  (at 233.68 130.81 0)
  (unit 1)
  (exclude_from_sim no)
  (in_bom no)
  (on_board yes)
  (dnp no)
  (property "Reference" "#PWR067" (at 233.68 133.35 0) (effects (font (size 1.27 1.27)) (hide yes)))
  (property "Value" "+5V" (at 233.68 127 0) (effects (font (size 1.27 1.27))))
  (property "Footprint" "" (at 233.68 130.81 0) (effects (font (size 1.27 1.27)) (hide yes)))
  (property "Datasheet" "" (at 233.68 130.81 0) (effects (font (size 1.27 1.27)) (hide yes)))
  (property "Description" "" (at 233.68 130.81 0) (effects (font (size 1.27 1.27)) (hide yes)))
  (pin "1"))
 (symbol
  (lib_id "Device:R")
  (at 279.4 134.62 0)
  (unit 1)
  (exclude_from_sim no)
  (in_bom yes)
  (on_board yes)
  (dnp no)
  (property "Reference" "R407" (at 281.94 133.35 0) (effects (font (size 1.27 1.27)) (justify left)))
  (property "Value" "1k" (at 281.94 135.89 0) (effects (font (size 1.27 1.27)) (justify left)))
  (property "Footprint" "Resistor_SMD:R_0603_1608Metric" (at 279.4 134.62 0) (effects (font (size 1.27 1.27)) (hide yes)))
  (property "Datasheet" "" (at 279.4 134.62 0) (effects (font (size 1.27 1.27)) (hide yes)))
  (property "Description" "" (at 279.4 134.62 0) (effects (font (size 1.27 1.27)) (hide yes)))
  (pin "1")
  (pin "2"))
 (symbol
  (lib_id "power:+5V")
  (at 279.4 130.81 0)
  (unit 1)
  (exclude_from_sim no)
  (in_bom no)
  (on_board yes)
  (dnp no)
  (property "Reference" "#PWR068" (at 279.4 133.35 0) (effects (font (size 1.27 1.27)) (hide yes)))
  (property "Value" "+5V" (at 279.4 127 0) (effects (font (size 1.27 1.27))))
  (property "Footprint" "" (at 279.4 130.81 0) (effects (font (size 1.27 1.27)) (hide yes)))
  (property "Datasheet" "" (at 279.4 130.81 0) (effects (font (size 1.27 1.27)) (hide yes)))
  (property "Description" "" (at 279.4 130.81 0) (effects (font (size 1.27 1.27)) (hide yes)))
  (pin "1"))
 (embedded_fonts no))
